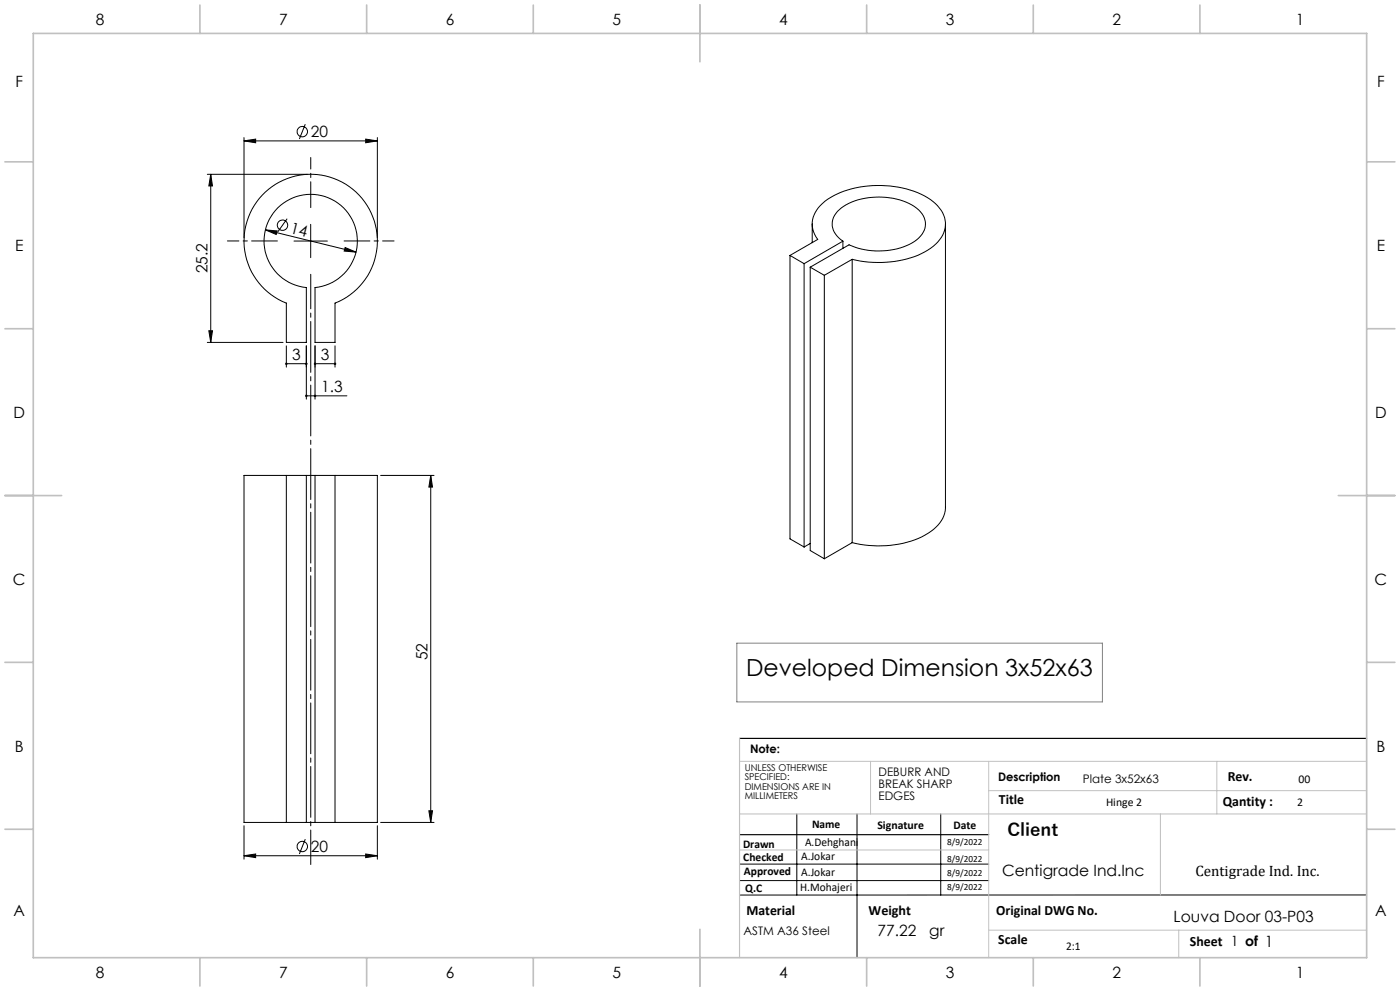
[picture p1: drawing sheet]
<svg xmlns="http://www.w3.org/2000/svg" width="420mm" height="297mm" viewBox="0 0 420 297" stroke-linecap="round" stroke-linejoin="round" font-family="sans-serif">
<g fill="none" stroke="#000" stroke-width=".3">
<path d="M91.6 37.2l-1.8 4.5M62.2 52.2h30M63.2 52.2v50.4M63.2 52.2l.5 3.5h-1zM73.2 42.2l3.5-.5v1.1zM73.2 41.2v30M73.2 42.2h40M79.6 57.6a20 20 0 0 1 30.5 4 20 20 0 0 1-9.6 29.2v11.8h-6v-16.4a14 14 0 0 0 10.6-21.3 14 14 0 0 0-23.8 0 14 14 0 0 0 10.6 21.3v16.4h-6v-11.8a20 20 0 0 1-6.3-33.2zM109.7 41.7l3.5 .5-3.5 .6zM113.2 41.2v30M79.6 68.9l3.5 .3-.2 1.1zM79.6 68.9l27.2 6.7"/>
<path d="M86.1 65.5l-2.7 4M88.2 72.2h10M93.2 67.2v10M103.5 74.2l3.3 1.4-3.5-.4zM237 76.5l8.3-4.7a7.5 7.5 0 0 1 1.5-10.8 27.6 27.6 0 0 1 21.5-5.1 20.7 20.7 0 0 1 13.5 6.5 7.5 7.5 0 0 1-1.1 10.8 26.4 26.4 0 0 1-18.8 5.4l-3.8-.4-2.4-.5M237 76.5l4.2 2.5M237 76.5v85l4.2 2.4M241.2 79v84.9M243.7 67.1v5.6M252.9 72.3a5.6 5.6 0 0 1-1.7-8.9 18.5 18.5 0 0 1 15.7-4.1 13.8 13.8 0 0 1 10.1 5.3 5.5 5.5 0 0 1-2 7.3 21.4 21.4 0 0 1-20.3 1.5l-11.6 6.7M252.9 72.3l-11.7 6.7M252.9 72.3v2.1"/>
<path d="M255.7 77.7l-8.4 4.8M255.7 77.7v84.9M283.6 67.1v84.9a9.5 9.5 0 0 1-5.3 7.9 31 31 0 0 1-22.6 2.7M62.7 99.1h1l-.5 3.5zM243.1 80.1l4.2 2.4M243.1 80.1v84.9l4.2 2.5M247.3 82.5v85M62.2 102.6h22.7M85.9 103.6v6.4M85.9 109h6M91.9 103.6v16M91.9 118.6h12.2"/>
<path d="M94.5 109h6M94.5 103.6v16M100.5 103.6v6.4M85.9 142.5h-12.7v104h12.7M85.9 142.5v104M85.9 142.5h6M91.9 142.5h2.6M91.9 142.5v104M94.5 142.5v104M94.5 142.5h6M100.5 142.5h12.7v104h-12.7M100.5 142.5v104"/>
<path d="M114.2 142.5h16M129.2 142.5l.6 3.5h-1.1zM129.2 142.5v104M243.1 162.9l-1.9 1M255.7 162.6l-8.4 4.9M73.2 256.5l3.5-.6v1.1zM73.2 247.5v10M73.2 256.5h40M85.9 246.5h6M91.6 251.5l-1.8 4.4M91.9 246.5h2.6M94.5 246.5h6"/>
<path d="M109.7 255.9l3.5 .6-3.5 .5zM113.2 247.5v10M114.2 246.5h16M128.7 243h1.1l-.6 3.5zM221.9 259h74.7M239 243.9v24.3M257.1 243.9v43.1M282.2 243.9v24.3M221.9 263.9h74.7M410 268.2h-188.1"/>
<circle cx="90.7" cy="39.4" r="1.56"/>
<circle cx="84.8" cy="67.5" r="1.55"/>
<circle cx="90.7" cy="253.7" r="1.55"/>
</g>
<path d="M83.2 72.2h-15M93.2 62.2v-15M103.2 72.2h15" fill="none" stroke="#000" stroke-width=".3" stroke-dasharray="15.2 1.3 1.3 1.3" stroke-dashoffset="7.5"/>
<path d="M93.2 82.2v176.9" fill="none" stroke="#000" stroke-width=".3" stroke-dasharray="15.2 1.3 1.3 1.3" stroke-dashoffset="4.9"/>
<path d="M221.9 221.3h188.1M221.9 250.2h74.7" fill="none" stroke="#000" stroke-width=".35"/>
<path d="M221.1 192.8h109.6v17.6h-109.6z" fill="none" stroke="#808080" stroke-width=".3"/>
<path d="M221.9 228.2h188.1M261.2 228.2v15.7M296.6 228.2v58.8M296.6 237h113.4M365.1 228.2v15.7M221.9 243.9h188.1M221.9 254.7h74.7M348.1 243.9v24.3M296.6 278.8h113.4M353.6 278.8v8.2" fill="none" stroke="#c0c0c0" stroke-width=".3"/>
<path d="M221.9 221.3v65.7" fill="none" stroke="#c0c0c0" stroke-width=".35"/>
<g fill="none" stroke="#c0c0c0" stroke-width=".5">
<path d="M10 10h400v277h-400zM60 1.5v8.5M110 1.5v8.5M160 1.5v8.5M210 1.5v17M260 1.5v8.5M310 1.5v8.5M360 1.5v8.5M1.5 48.5h8.5M410 48.5h8.5M1.5 98.5h8.5M410 98.5h8.5"/>
<path d="M1.5 148.5h17M401.5 148.5h17M1.5 198.5h8.5M410 198.5h8.5M1.5 248.5h8.5M410 248.5h8.5M210 278.5v17M60 287v8.5M110 287v8.5M160 287v8.5M260 287v8.5M310 287v8.5"/>
<path d="M360 287v8.5"/>
</g>
<g fill="#000">
<path d="M63.2 52.2l.5 3.5h-1zM62.7 99.1h1l-.5 3.5z"/>
<path d="M109.7 41.7l3.5 .5-3.5 .6zM73.2 42.2l3.5-.5v1.1z"/>
<path d="M103.5 74.2l-.2 1 3.5 .4zM79.6 68.9l3.3 1.4 .2-1.1z"/>
<path d="M85.6 108.8l-.1 .2h.4h-.4a.36 .36 0 0 0 .5 .3 .36 .36 0 0 0 .2-.5 .36 .36 0 0 0-.6 0zM91.7 108.7a.37 .37 0 0 0 .1 .7 .37 .37 0 0 0 .5-.4h-.4h.4l-.3-.3z"/>
<path d="M91.6 118.4l-.1 .2h.4h-.4a.37 .37 0 0 0 .5 .3 .37 .37 0 0 0 .2-.5 .37 .37 0 0 0-.6 0zM94.2 118.4a.37 .37 0 0 0 .2 .6 .37 .37 0 0 0 .5-.4h-.4h.4l-.2-.3z"/>
<path d="M100.3 108.7a.36 .36 0 0 0 0 .6 .36 .36 0 0 0 .6-.3h-.4h.4l-.2-.3zM94.3 108.7l-.1 .3h.3h-.3a.36 .36 0 0 0 .4 .4 .36 .36 0 0 0 .2-.5 .36 .36 0 0 0-.5-.2z"/>
<path d="M109.7 255.9l3.5 .6-3.5 .5zM73.2 256.5l3.5-.6v1.1z"/>
<path d="M128.7 243h1.1l-.6 3.5zM129.2 142.5l.6 3.5h-1.1z"/>
</g>
<text font-size="7.1" x="223.8" y="202.6">Developed Dimension 3x52x63</text>
<text font-size="5.3" x="302.2" y="250.7">Client</text>
<g font-size="4.7">
<text x="28.7" y="7.6">8</text>
<text x="83.7" y="7.6">7</text>
<text x="133.7" y="7.6">6</text>
<text x="183.7" y="7.6">5</text>
<text x="233.7" y="7.6">4</text>
<text x="283.7" y="7.6">3</text>
<text x="333.7" y="7.6">2</text>
<text x="388.7" y="7.6">1</text>
<text x="4.6" y="26.1">F</text>
<text x="413.1" y="26.1">F</text>
<text x="93.3" y="41.1">20</text>
<text x="86.9" y="69.7" transform="rotate(14 86.9 69.7)">14</text>
<text x="4.5" y="75.3">E</text>
<text x="413" y="75.3">E</text>
<text x="62.2" y="81.9" transform="rotate(-90 62.2 81.9)">25.2</text>
<text x="87.6" y="108">3</text>
<text x="96.2" y="108">3</text>
<text x="96.3" y="117.6">1.3</text>
<text x="4" y="125.3">D</text>
<text x="412.5" y="125.3">D</text>
<text x="3.9" y="175.3">C</text>
<text x="412.4" y="175.3">C</text>
<text x="128.2" y="197.9" transform="rotate(-90 128.2 197.9)">52</text>
<text x="4.4" y="225.3">B</text>
<text x="412.9" y="225.3">B</text>
<text x="93.3" y="255.4">20</text>
<text x="300.6" y="262.6">Centigrade Ind.Inc</text>
<text x="4" y="274.6">A</text>
<text x="412.5" y="274.6">A</text>
<text x="263.3" y="280.5">77.22</text>
<text x="278.8" y="280.5">gr</text>
<text x="352.1" y="276.4">Louva Door 03-P03</text>
<text x="28.7" y="293.1">8</text>
<text x="83.7" y="293.1">7</text>
<text x="133.7" y="293.1">6</text>
<text x="183.7" y="293.1">5</text>
<text x="233.7" y="293.1">4</text>
<text x="283.7" y="293.1">3</text>
<text x="333.7" y="293.1">2</text>
<text x="388.7" y="293.1">1</text>
</g>
<text font-size="4.5" x="358.6" y="262.6">Centigrade Ind. Inc.</text>
<g font-size="4.2">
<text x="368.3" y="234.1">Rev.</text>
<text x="299.7" y="240.9">Title</text>
<text x="366.8" y="241.6">Qantity :</text>
<text x="223.9" y="274.2">Material</text>
<text x="260.6" y="274.2">Weight</text>
<text x="298.9" y="274.2">Original DWG No.</text>
<text x="299.5" y="282.8">Scale</text>
<text x="357" y="283.6">Sheet 1 of 1</text>
</g>
<g font-size="3.5">
<text x="225" y="225.7">Note:</text>
<text x="263.6" y="232.6">DEBURR AND</text>
<text x="263.6" y="236.1">BREAK SHARP</text>
<text x="263.6" y="239.7">EDGES</text>
<text x="299.4" y="234.1">Description</text>
<text x="324.9" y="234.7">Plate 3x52x63</text>
<text x="389.6" y="234.7">00</text>
<text x="331.8" y="241.6">Hinge 2</text>
<text x="389.2" y="241.6">2</text>
<text x="243.6" y="248.1">Name</text>
<text x="263.2" y="248.5">Signature</text>
<text x="286" y="248.5">Date</text>
<text x="222.9" y="254">Drawn</text>
<text x="240.4" y="257.8">A.Jokar</text>
<text x="241.5" y="253.6">A.Dehghani</text>
<text x="223" y="258.1">Checked</text>
<text x="223.2" y="262.1">Approved</text>
<text x="240.4" y="262.4">A.Jokar</text>
<text x="223.6" y="267.4">Q.C</text>
<text x="240.1" y="267.1">H.Mohajeri</text>
<text x="223.1" y="280.2">ASTM A36 Steel</text>
<text x="319.8" y="284.6">2:1</text>
</g>
<g font-size="2.8">
<text x="223.4" y="231">UNLESS OTHERWISE</text>
<text x="223.4" y="233.8">SPECIFIED:</text>
<text x="223.4" y="236.7">DIMENSIONS ARE IN</text>
<text x="223.4" y="239.5">MILLIMETERS</text>
<text x="284.2" y="253.2">8/9/2022</text>
<text x="284.2" y="258.4">8/9/2022</text>
<text x="284.2" y="262.7">8/9/2022</text>
<text x="284.2" y="266.6">8/9/2022</text>
</g>
</svg>
